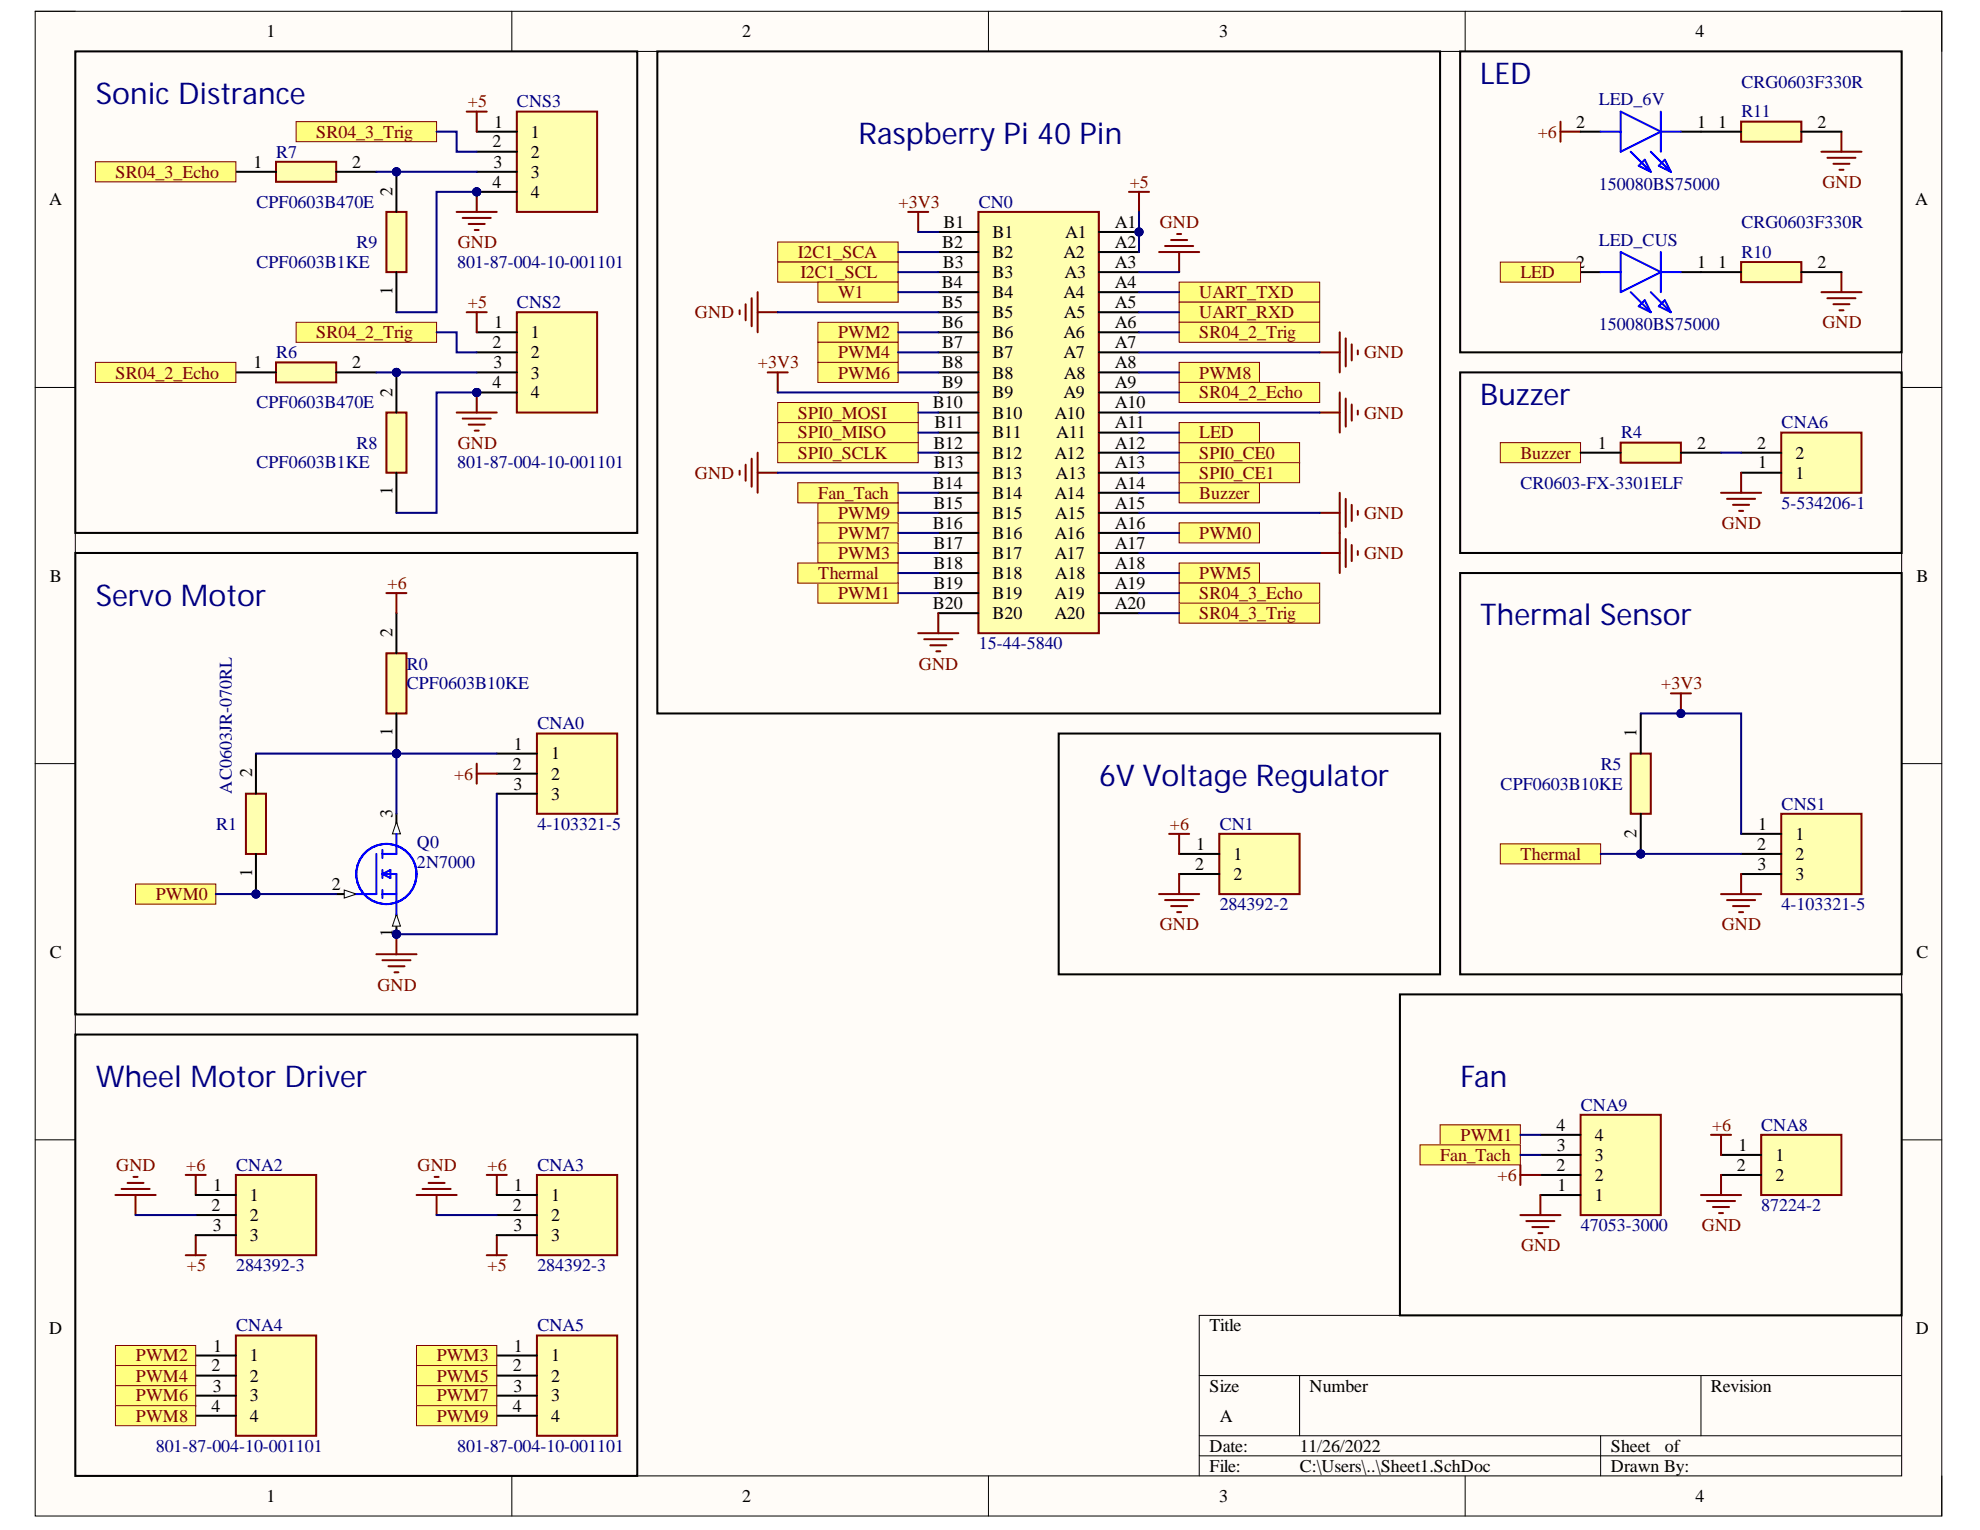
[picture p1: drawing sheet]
# Altium project BIME Final PCB.PrjPcb
1 sheet, 26 parts. Net scope: flat (ports and power ports of the same name join across sheets).
Board file: PCB1.PcbDoc

## Sheet Sheet1.SchDoc
size A

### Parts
CN0  15-44-5840  [15445840]
CN1  284392-2  [2843922]
CNA0  4-103321-5  [HDRV3W69P0X254_1X3_721X234X1036P]
CNA2  284392-3  [2843923]
CNA3  284392-3  [2843923]
CNA4  801-87-004-10-001101  [RHDR4W60P0X254_1X4_1016X254X700P]
CNA5  801-87-004-10-001101  [RHDR4W60P0X254_1X4_1016X254X700P]
CNA6  5-534206-1  [55342061]
CNA8  87224-2  [872242]
CNA9  47053-3000  [470533000]
CNS1  4-103321-5  [HDRV3W69P0X254_1X3_721X234X1036P]
CNS2  801-87-004-10-001101  [RHDR4W60P0X254_1X4_1016X254X700P]
CNS3  801-87-004-10-001101  [RHDR4W60P0X254_1X4_1016X254X700P]
LED_6V  150080BS75000  [LEDC2012X80N]
LED_CUS  150080BS75000  [LEDC2012X80N]
Q0  2N7000  [TO-92_(TO-226)]
R0  CPF0603B10KE  [RESC1608X55N]
R1  AC0603JR-070RL  [RESC1608X55N]
R4  CR0603-FX-3301ELF  [RESC1608X55N]
R5  CPF0603B10KE  [RESC1608X55N]
R6  CPF0603B470E  [RESC1608X55N]
R7  CPF0603B470E  [RESC1608X55N]
R8  CPF0603B1KE  [RESC1608X55N]
R9  CPF0603B1KE  [RESC1608X55N]
R10  CRG0603F330R  [RESC1608X55N]
R11  CRG0603F330R  [RESC1608X55N]

### Blocks framed on the sheet
Sonic Distrance: CNS2 CNS3 R6-R9
Raspberry Pi 40 Pin: CN0
LED: LED_6V LED_CUS R10 R11
Buzzer: CNA6 R4
Servo Motor: CNA0 Q0 R0 R1
Thermal Sensor: CNS1 R5
6V Voltage Regulator: CN1
Wheel Motor Driver: CNA2-CNA5
Fan: CNA8 CNA9

### Ports
Buzzer, Fan_Tach, I2C1_SCA, I2C1_SCL, LED, PWM0, PWM1, PWM2, PWM3, PWM4, PWM5, PWM6, PWM7, PWM8, PWM9, SPI0_CE0, SPI0_CE1, SPI0_MISO, SPI0_MOSI, SPI0_SCLK, SR04_2_Echo, SR04_2_Trig, SR04_3_Echo, SR04_3_Trig, Thermal, UART_RXD, UART_TXD, W1

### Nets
+3V3: CN0.B1 CN0.B9 CNS1.1 R5.1
+5: CN0.A1 CN0.A2 CNA2.3 CNA3.3 CNS2.1 CNS3.1
+6: CN1.1 CNA0.2 CNA2.1 CNA3.1 CNA8.1 CNA9.2 LED_6V.2(A) R0.2
GND: CN0.A3 CN0.A7 CN0.A10 CN0.A15 CN0.A17 CN0.B5 CN0.B13 CN0.B20 CN1.2 CNA0.3 CNA2.2 CNA3.2 CNA6.1 CNA8.2 CNA9.1 CNS1.3 CNS2.4 CNS3.4 Q0.1(S) R8.1 R9.1 R10.2 R11.2
NetCN0_A4: CN0.A4 ; port UART_TXD
NetCN0_A5: CN0.A5 ; port UART_RXD
NetCN0_A6: CN0.A6 CNS2.2 ; port SR04_2_Trig
NetCN0_A8: CN0.A8 CNA4.4 ; port PWM8
NetCN0_A9: CN0.A9 R6.1 ; port SR04_2_Echo
NetCN0_A11: CN0.A11 LED_CUS.2(A) ; port LED
NetCN0_A12: CN0.A12 ; port SPI0_CE0
NetCN0_A13: CN0.A13 ; port SPI0_CE1
NetCN0_A14: CN0.A14 R4.1 ; port Buzzer
NetCN0_A16: CN0.A16 Q0.2(G) R1.1 ; port PWM0
NetCN0_A18: CN0.A18 CNA5.2 ; port PWM5
NetCN0_A19: CN0.A19 R7.1 ; port SR04_3_Echo
NetCN0_A20: CN0.A20 CNS3.2 ; port SR04_3_Trig
NetCN0_B2: CN0.B2 ; port I2C1_SCA
NetCN0_B3: CN0.B3 ; port I2C1_SCL
NetCN0_B4: CN0.B4 ; port W1
NetCN0_B6: CN0.B6 CNA4.1 ; port PWM2
NetCN0_B7: CN0.B7 CNA4.2 ; port PWM4
NetCN0_B8: CN0.B8 CNA4.3 ; port PWM6
NetCN0_B10: CN0.B10 ; port SPI0_MOSI
NetCN0_B11: CN0.B11 ; port SPI0_MISO
NetCN0_B12: CN0.B12 ; port SPI0_SCLK
NetCN0_B14: CN0.B14 CNA9.3 ; port Fan_Tach
NetCN0_B15: CN0.B15 CNA5.4 ; port PWM9
NetCN0_B16: CN0.B16 CNA5.3 ; port PWM7
NetCN0_B17: CN0.B17 CNA5.1 ; port PWM3
NetCN0_B18: CN0.B18 CNS1.2 R5.2 ; port Thermal
NetCN0_B19: CN0.B19 CNA9.4 ; port PWM1
NetCNA0_1: CNA0.1 Q0.3(D) R0.1 R1.2
NetCNA6_2: CNA6.2 R4.2
NetCNS2_3: CNS2.3 R6.2 R8.2
NetCNS3_3: CNS3.3 R7.2 R9.2
NetLED_6V_1: LED_6V.1(K) R11.1
NetLED_CUS_1: LED_CUS.1(K) R10.1
